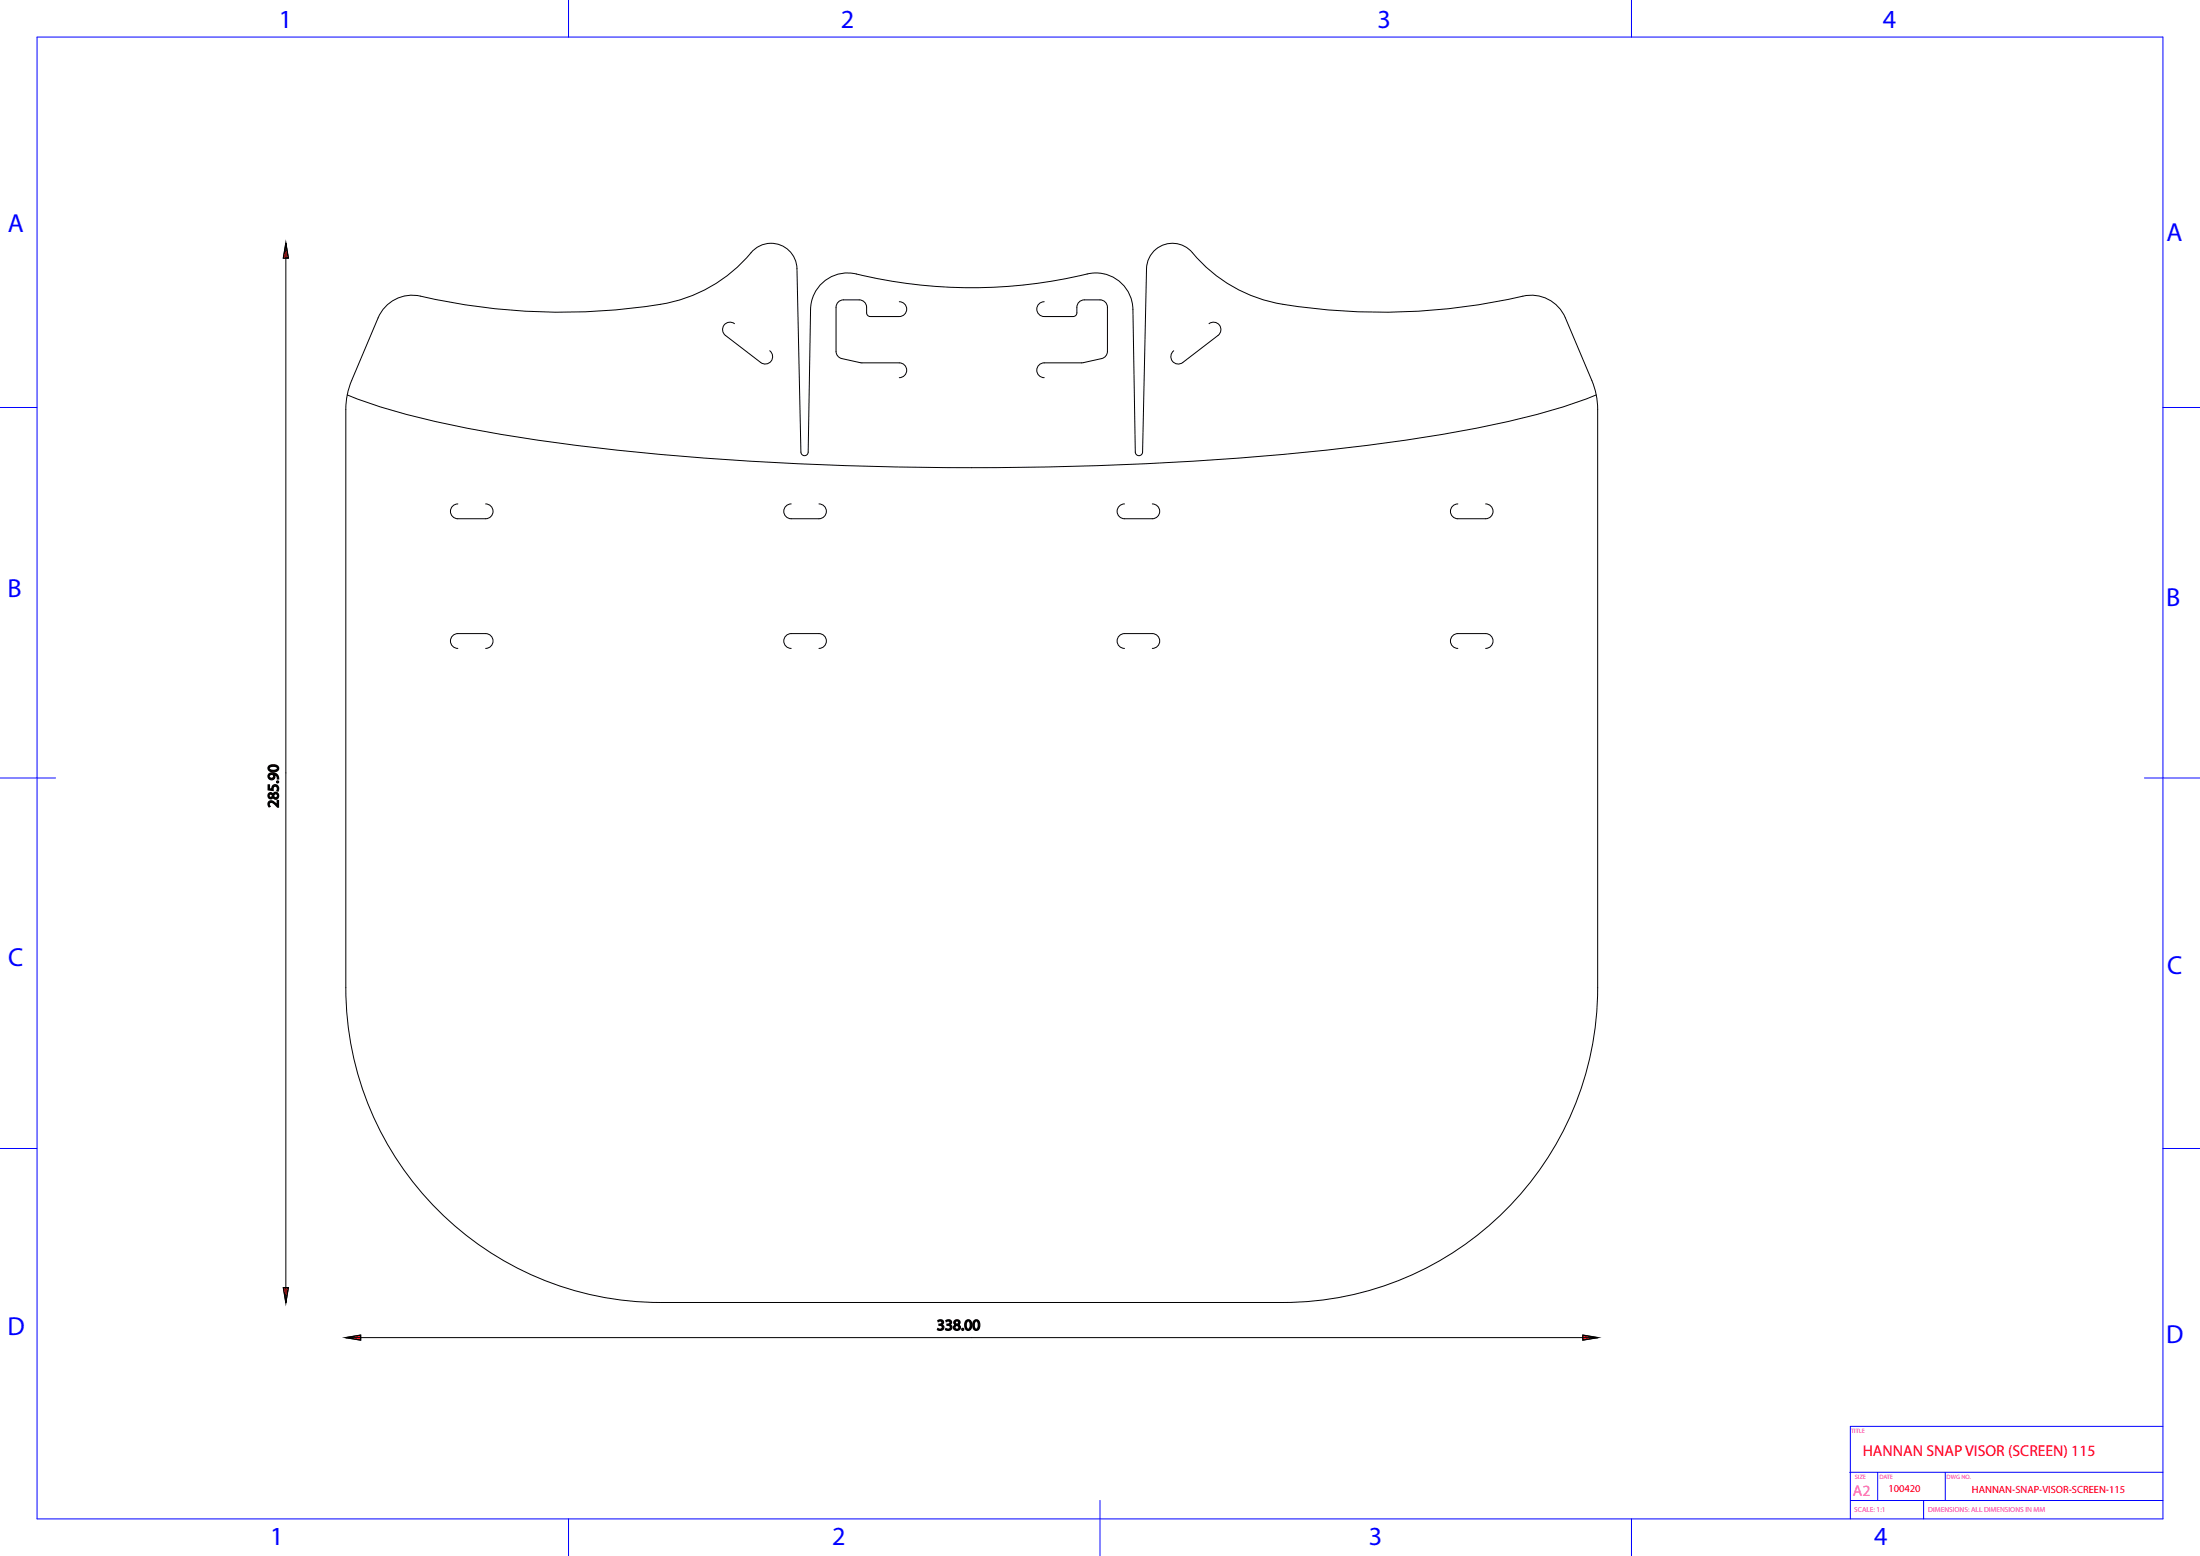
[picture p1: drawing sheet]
<svg xmlns="http://www.w3.org/2000/svg" width="594mm" height="420mm" viewBox="0 0 594 420" stroke-linecap="round" stroke-linejoin="round" font-family="sans-serif">
<!-- layer: AUTOCAD1 -->
<g fill="none" stroke="#00f" stroke-width=".27">
<path d="M153.5 0v10M440.5 0v10M10 10h574v400h-574zM0 110h10M584 110h10M0 210h15M579 210h15M0 310h10M584 310h10M499.4 397.4h84.6M507 397.4v7.6M525.2 397.4v7.6"/>
<path d="M584 385h-84.4v25M153.5 410v10M297 405v15M440.5 410v10M499.6 405h84.4M519.4 405v5"/>
</g>
<g fill="none" stroke="#000" stroke-width=".27">
<path d="M202.8 68.2a40.5 40.5 0 0 1-27.2 14.4 171.5 171.5 0 0 1-63.2-2.9 10 10 0 0 0-10.3 6.1l-7.2 16.9a20 20 0 0 0-1.5 7.8v156.1a85 85 0 0 0 85 85h168a85 85 0 0 0 85-85v-156.1a20 20 0 0 0-1.6-7.8l-7.1-16.9a10 10 0 0 0-11.5-5.9 166.5 166.5 0 0 1-68.1 1.6 40 40 0 0 1-21.2-13.3M231.2 74a132.7 132.7 0 0 0 62.3 0M198.3 87.4a2 2 0 0 0-2.8 .3 2 2 0 0 0 .4 2.8l9.5 7.4a2 2 0 0 0 2.8-.4 2 2 0 0 0-.4-2.8M242.8 81.4a2 2 0 0 1 2 2 2 2 0 0 1-2 2h-7.8a1 1 0 0 1-1-1 2.9 2.9 0 0 0-1-3.2l-1-.3h-4.3a2 2 0 0 0-2 2v11.9l.2 .9 .6 .7 .8 .4 5.2 1.1h10.3a2 2 0 0 1 2 2 2 2 0 0 1-2 2M281.9 81.4a2 2 0 0 0-2 2 2 2 0 0 0 2 2h7.9a1 1 0 0 0 1-1 2.9 2.9 0 0 1 .9-3.2l1.1-.3h4.2a2 2 0 0 1 2 2v11.9l-.2 .9-.5 .7-.9 .4-5.1 1.1h-10.4a2 2 0 0 0-2 2 2 2 0 0 0 2 2M326.4 87.4a2 2 0 0 1 2.8 .3 2 2 0 0 1-.3 2.8l-9.6 7.4a2 2 0 0 1-2.8-.4 2 2 0 0 1 .4-2.8M431 106.6a196.5 196.5 0 0 1-40 10.4 754.5 754.5 0 0 1-110.4 9.1 883 883 0 0 1-133.7-7.1 283.7 283.7 0 0 1-45.3-9.5l-7.8-2.9M123.6 136a2 2 0 0 0-2 2 2 2 0 0 0 2 2h7.5a2 2 0 0 0 2-2 2 2 0 0 0-2-2M213.6 136a2 2 0 0 0-2 2 2 2 0 0 0 2 2h7.5a2 2 0 0 0 2-2 2 2 0 0 0-2-2M303.6 136a2 2 0 0 0-2 2 2 2 0 0 0 2 2h7.5a2 2 0 0 0 2-2 2 2 0 0 0-2-2M393.6 136a2 2 0 0 0-2 2 2 2 0 0 0 2 2h7.5a2 2 0 0 0 2-2 2 2 0 0 0-2-2M131.1 175a2 2 0 0 0 2-2 2 2 0 0 0-2-2h-7.5a2 2 0 0 0-2 2 2 2 0 0 0 2 2"/>
<path d="M221.1 175a2 2 0 0 0 2-2 2 2 0 0 0-2-2h-7.5a2 2 0 0 0-2 2 2 2 0 0 0 2 2M311.1 175a2 2 0 0 0 2-2 2 2 0 0 0-2-2h-7.5a2 2 0 0 0-2 2 2 2 0 0 0 2 2M401.1 175a2 2 0 0 0 2-2 2 2 0 0 0-2-2h-7.5a2 2 0 0 0-2 2 2 2 0 0 0 2 2M427.4 360.4l4 .7-4 .6z"/>
</g>
<path d="M427.4 360.4l4 .7-4 .6z" fill="#f00"/>
<path d="M427.4 360.4l4 .7-4 .6z" fill="none" stroke="#000" stroke-width=".35"/>
<path d="M93.4 361.1l4-.7v1.3z" fill="none" stroke="#000" stroke-width=".27"/>
<path d="M93.4 361.1l4-.7v1.3z" fill="#f00"/>
<g fill="none" stroke="#000" stroke-width=".35">
<path d="M253.2 356.5a.79 .79 0 0 1 1.1-.2 .79 .79 0 0 1 .2 1.1l-.3 .2a.8 .8 0 0 1 .6 .9 .8 .8 0 0 1-1 .6l-.7-.2 .1-.3a.64 .64 0 0 0 .9 .2 .64 .64 0 0 0 .1-1l-.7-.1v-.3h.2a.49 .49 0 0 0 .6-.6l-.4-.2-.6 .1zM255.4 356.5a.79 .79 0 0 1 1.1-.2 .79 .79 0 0 1 .2 1.1l-.3 .2a.8 .8 0 0 1 .6 .9 .8 .8 0 0 1-1 .6l-.7-.2 .1-.3a.64 .64 0 0 0 .9 .2 .64 .64 0 0 0 .1-1l-.7-.1v-.3h.2a.49 .49 0 0 0 .6-.6l-.5-.2-.5 .1zM257.8 356.5a.76 .76 0 0 1 1.2-.1 .76 .76 0 0 1-.2 1.2 .83 .83 0 0 1 .4 1.2 .83 .83 0 0 1-1.2 .2 .74 .74 0 0 1-.6-.7 .74 .74 0 0 1 .6-.7 .67 .67 0 0 1-.2-1.1zM260.9 356.5a.97 .97 0 0 1 1.2 0 .97 .97 0 0 1 .3 1.1 1.01 1.01 0 0 1-.3 1.2 1.01 1.01 0 0 1-1.2 .1l-.4-1.2zM261.2 356.6l.2-.1a1.43 1.43 0 0 1 0 2.3 1.45 1.45 0 0 1-.2-2.2zM263 356.5a.97 .97 0 0 1 1.3 0 .97 .97 0 0 1 .2 1.1 1.01 1.01 0 0 1-.3 1.2 1.01 1.01 0 0 1-1.2 .1l-.3-1.2zM263.4 356.6l.2-.1a1.43 1.43 0 0 1 0 2.3 1.45 1.45 0 0 1-.2-2.2zM93.4 361.1l4-.7v1.3z"/>
<circle cx="258.4" cy="358.3" r=".53"/>
<circle cx="258.4" cy="357" r=".46"/>
<circle cx="259.9" cy="358.8" r=".26"/>
</g>
<path d="M77.2 65.7l.6 4h-1.3zM93.4 361.1h338" fill="none" stroke="#000" stroke-width=".27"/>
<path d="M77.2 65.7l.6 4h-1.3z" fill="#f00"/>
<path d="M77.2 65.7l.6 4h-1.3z" fill="none" stroke="#000" stroke-width=".35"/>
<path d="M76.5 347.6h1.3l-.6 4z" fill="none" stroke="#000" stroke-width=".27"/>
<path d="M76.5 347.6h1.3l-.6 4z" fill="#f00"/>
<g fill="none" stroke="#000" stroke-width=".35">
<path d="M72.4 211.9h.3v1l.7 .1a.97 .97 0 0 1 1.2-1.2 .97 .97 0 0 1 .5 1.6v.1l-.3-.1a.69 .69 0 0 0 .1-.9 .69 .69 0 0 0-.9-.2 .69 .69 0 0 0-.3 .9v.2l-1.3-.2zM72.6 209a1.59 1.59 0 0 1 1.7-.3 1.59 1.59 0 0 1 .9 1.5h-.3a1.11 1.11 0 0 0-1-1.2 .92 .92 0 0 1 0 1.3 .92 .92 0 0 1-1.3 0 .92 .92 0 0 1 0-1.3zM72.6 214.2l.2-.2a.7 .7 0 0 1 .9 .4 .83 .83 0 0 1 1.2-.4 .83 .83 0 0 1 .3 1.2 .74 .74 0 0 1-.8 .5 .74 .74 0 0 1-.7-.5 .79 .79 0 0 1-1.2 .2 .79 .79 0 0 1 .1-1.2zM72.6 206.8a1.65 1.65 0 0 1 2.6 .6 1.55 1.55 0 0 1-1.4 .9 1.55 1.55 0 0 1-1.4-.9zM72.6 216.4a1.77 1.77 0 0 1 2.3 .9v-1.2h.3v1.8h-.3l-.9-1a.68 .68 0 0 0-1-.3 .68 .68 0 0 0-.1 1.1l-.2 .1-.3-.5zM72.7 207.1l1.1-.3a.91 .91 0 0 1 1.1 .6 1.43 1.43 0 0 1-2.2 0zM76.5 347.6h1.3l-.6 4z"/>
<circle cx="73.1" cy="214.8" r=".46"/>
<circle cx="73.3" cy="209.6" r=".63"/>
<circle cx="74.4" cy="214.8" r=".53"/>
<circle cx="75" cy="211.1" r=".26"/>
</g>
<path d="M77.2 65.7v285.9M202.8 68.2a7 7 0 0 1 7.7-2.1 7 7 0 0 1 4.7 6.4l1 49.5a.98 .98 0 0 0 1 1 .98 .98 0 0 0 1-1l.7-38.5a10 10 0 0 1 12.3-9.5M321.9 68.2a7 7 0 0 0-7.6-2.1 7 7 0 0 0-4.7 6.4l-1.1 49.5a.98 .98 0 0 1-1 1 .98 .98 0 0 1-1-1l-.6-38.5a10 10 0 0 0-12.4-9.5" fill="none" stroke="#000" stroke-width=".27"/>
<g font-size="7.1" fill="#00f">
<text x="75.3" y="7.6">1</text>
<text x="227" y="7.6">2</text>
<text x="371.9" y="7.6">3</text>
<text x="508.3" y="7.6">4</text>
<text x="2.1" y="62.7">A</text>
<text x="585" y="65">A</text>
<text x="2" y="161.1">B</text>
<text x="584.9" y="163.4">B</text>
<text x="2.2" y="260.7">C</text>
<text x="585.1" y="263">C</text>
<text x="2" y="360.2">D</text>
<text x="584.9" y="362.6">D</text>
<text x="73" y="417.1">1</text>
<text x="224.7" y="417.1">2</text>
<text x="369.6" y="417.1">3</text>
<text x="506" y="417.1">4</text>
</g>
<g font-size="4.2" fill="#f00">
<text x="75.2" y="218" transform="rotate(-90 75.2 218)">285.90</text>
<text x="252.9" y="359.1">338.00</text>
<text x="502.9" y="393.1">HANNAN SNAP VISOR (SCREEN) 115</text>
</g>
<text font-size="4.2" fill="#f0f" x="500.2" y="403.7">A2</text>
<g font-size="2.8" fill="#f00">
<text x="509.9" y="402.7">100420</text>
<text x="532.4" y="402.9">HANNAN-SNAP-VISOR-SCREEN-115</text>
</g>
<g font-size="2" fill="#f0f">
<text x="500.6" y="408.1">SCALE: 1:1</text>
<text x="520.6" y="408.1">DIMENSIONS: ALL DIMENSIONS IN MM</text>
</g>
<g font-size="1.7" fill="#f0f">
<text x="499.8" y="386.8">TITLE</text>
<text x="500.8" y="399.2">SIZE</text>
<text x="507.4" y="399.2">DATE</text>
<text x="525.6" y="399.2">DWG NO.</text>
</g>
</svg>
